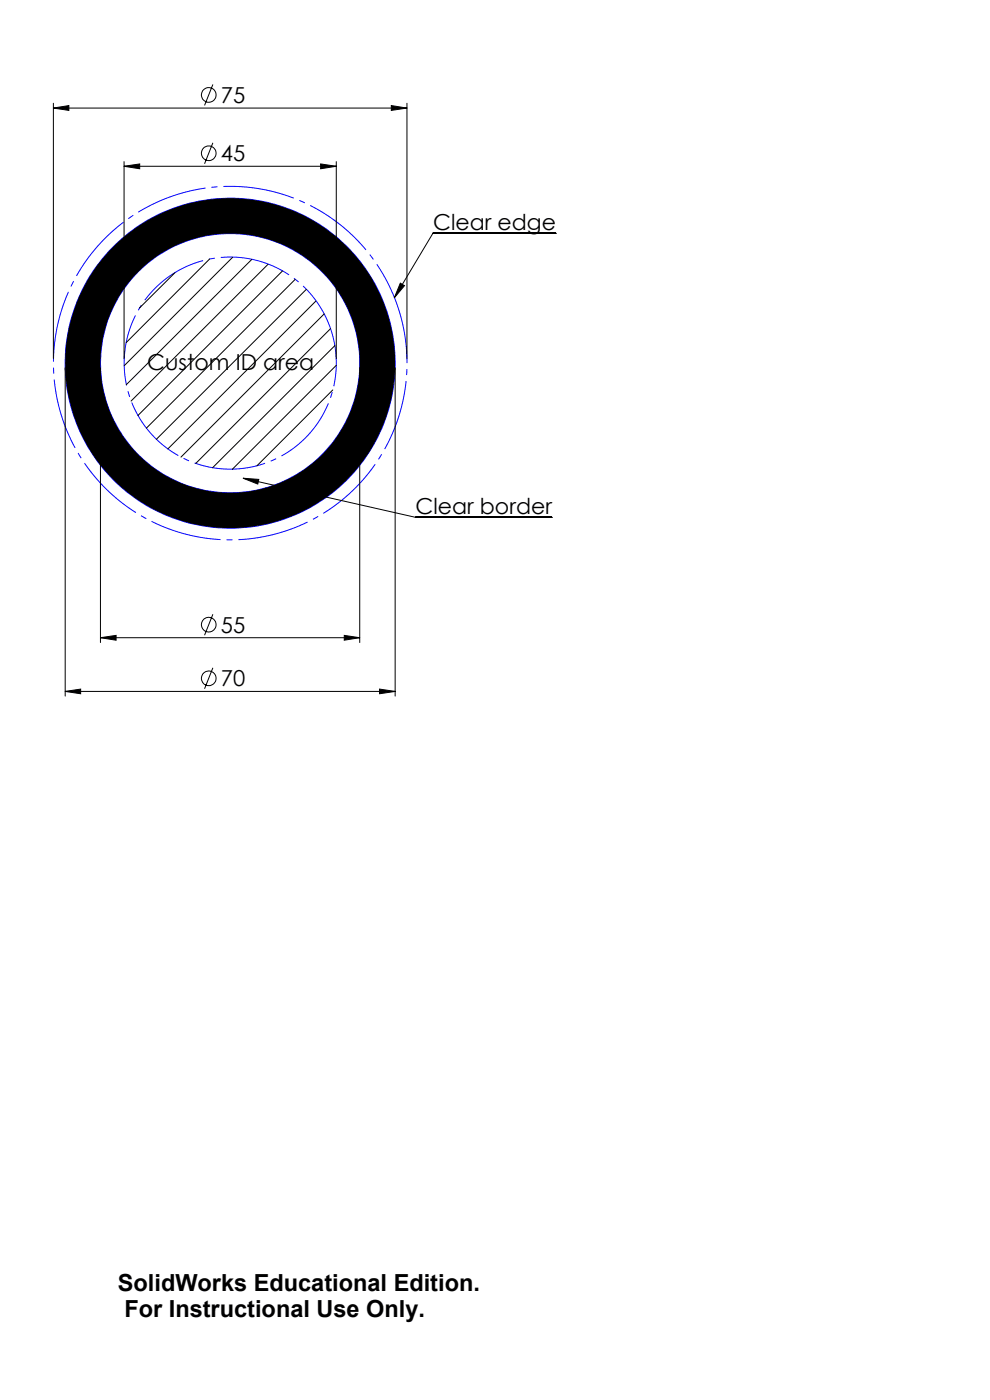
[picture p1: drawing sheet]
<svg xmlns="http://www.w3.org/2000/svg" width="210mm" height="297mm" viewBox="0 0 210 297" stroke-linecap="round" stroke-linejoin="round" font-family="sans-serif">
<path d="M84.7 66.1a37.5 37.5 0 0 0-62.8-15.1 37.5 37.5 0 0 0 17.2 62.2 37.5 37.5 0 0 0 46.1-45.2l-.5-1.9" fill="none" stroke="#00f" stroke-width=".21" stroke-dasharray="15.2 1.3 1.3 1.3" stroke-dashoffset="4.1" stroke-linecap="butt"/>
<path d="M70.4 70.5a22.5 22.5 0 0 0-37.7-9.1 22.5 22.5 0 0 0 10.2 37.3 22.5 22.5 0 0 0 27.8-27l-.3-1.2" fill="none" stroke="#00f" stroke-width=".21" stroke-dasharray="15.2 1.3 1.3 1.3" stroke-dashoffset="3.6" stroke-linecap="butt"/>
<g fill="none" stroke="#00f" stroke-width=".21">
<circle cx="48.8" cy="77" r="27.5"/>
<circle cx="48.8" cy="77" r="35"/>
</g>
<g fill="none" stroke="#000" stroke-width=".21">
<path d="M45.2 17.9l-1.8 4.5M11.3 22.9l3.3-.5v1zM11.3 21.9v54.2M11.3 22.9h75M26.3 35.3l3.3-.5v1zM26.3 34.3v41.8M26.3 35.3h45M45.2 30.3l-1.8 4.4M68 34.8l3.3 .5-3.3 .5zM71.3 34.3v41.8M83 22.4l3.3 .5-3.3 .5zM86.3 21.9v54.2"/>
<path d="M37.1 57.9l-7.5 7.4M44.4 55l-17.7 17.7M49.4 54.6l-23.1 23M53.4 55l-26.6 26.6M56.9 56.1l-29.1 29M59.9 57.5l-30.7 30.7M62.6 59.3l-31.6 31.5M117.9 49.5h-26.1l-8.2 13.7M13.8 78v69.7M21.3 78v58.3M65 61.4l-31.8 31.8M67 63.8l-31.4 31.4"/>
<path d="M68.8 66.6l-30.4 30.4M70.1 69.7l-28.6 28.6M71 73.3l-25.9 25.9M71.3 77.5l-22 22.1M76.3 78v58.3M83.8 78v69.7M84.9 60.1l.9 .5-2.2 2.6zM70.6 82.7l-16.1 16.1M51.6 101.5l36.5 8.2h29M51.6 101.5l3.3 .2-.2 1zM21.3 135.3l3.3-.5v1zM21.3 135.3h55"/>
<path d="M45.2 130.3l-1.8 4.5M73 134.8l3.3 .5-3.3 .5zM13.8 146.7l3.3-.5v1zM13.8 146.7h70M45.2 141.7l-1.8 4.4M80.5 146.2l3.3 .5-3.3 .5z"/>
<circle cx="44.3" cy="20.1" r="1.55"/>
<circle cx="44.3" cy="32.5" r="1.55"/>
<circle cx="44.3" cy="132.5" r="1.55"/>
<circle cx="44.3" cy="143.9" r="1.56"/>
</g>
<path d="M13.8 77a35 35 0 0 0 70 0 35 35 0 0 0-70 0zM21.3 77a27.5 27.5 0 0 1 55 0 27.5 27.5 0 0 1-55 0z" fill-rule="evenodd" fill="#000"/>
<g fill="#000">
<path d="M11.3 22.9l3.3-.5v1zM83 22.4l3.3 .5-3.3 .5zM13.8 146.7l3.3-.5v1zM80.5 146.2l3.3 .5-3.3 .5zM21.3 135.3l3.3-.5v1zM73 134.8l3.3 .5-3.3 .5zM26.3 35.3l3.3-.5v1zM68 34.8l3.3 .5-3.3 .5z"/>
<path d="M84.9 60.1l.9 .5-2.2 2.6zM51.6 101.5l3.3 .2-.2 1z"/>
</g>
<g font-size="5">
<text x="25" y="273.9">SolidWorks Educational Edition.</text>
<text x="26.4" y="279.3">For Instructional Use Only.</text>
</g>
<g font-size="4.7">
<text x="46.9" y="21.8">75</text>
<text x="46.9" y="34.2">45</text>
<text x="91.9" y="48.8">Clear edge</text>
<text x="31.2" y="78.5">Custom ID area</text>
<text x="88.2" y="109">Clear border</text>
<text x="46.9" y="134.2">55</text>
<text x="46.9" y="145.6">70</text>
</g>
</svg>
